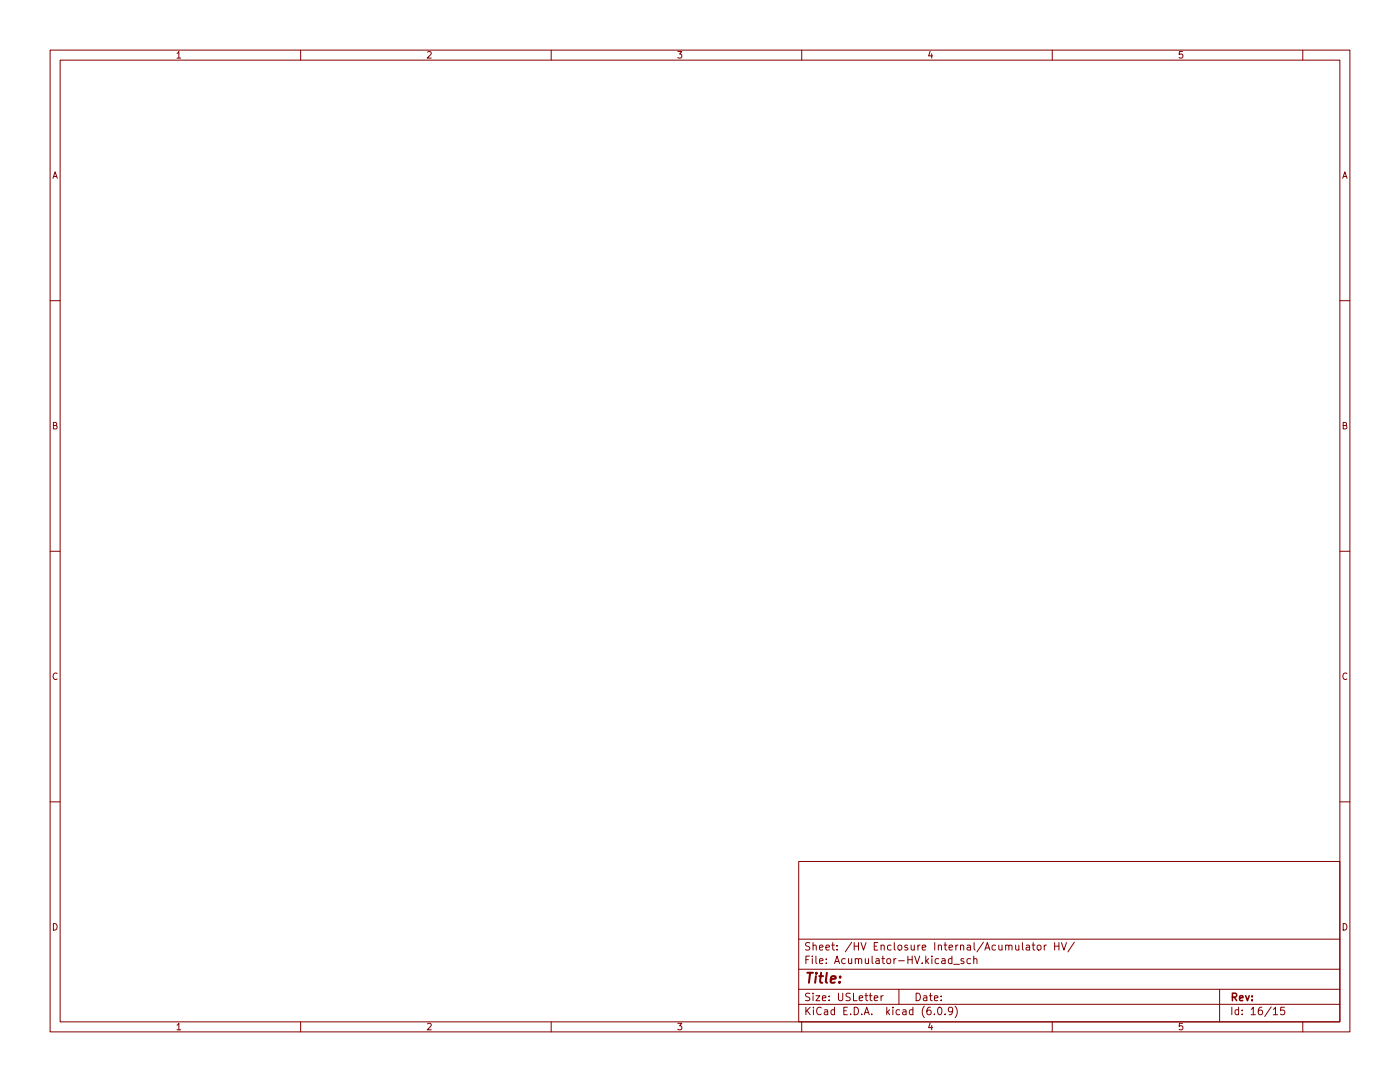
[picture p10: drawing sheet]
<svg xmlns="http://www.w3.org/2000/svg" width="279mm" height="216mm" viewBox="0 0 279 216" stroke-linecap="round" stroke-linejoin="round" font-family="sans-serif">
<g fill="none" stroke="#840000" stroke-width=".2">
<path d="M10 10h259.4v195.9h-259.4zM12 12h255.4v191.9h-255.4zM60 10v2M110 10v2M160 10v2M210 10v2M260 10v2M10 60h2M267.4 60h2M10 110h2M267.4 110h2M10 160h2"/>
<path d="M267.4 160h2M159.4 171.9h108v32h-108zM159.4 197.4h108M159.4 193.4h108M159.4 187.4h108M174.5 199.2l.7-.2-.1-.3h-.4l-.2 .2v.7h.6M175.8 198.7v1M176.3 198.7l-.5 .3M179.4 197.4v3M190 191.4l-.5-.1-.2 .3 .1 .6h.6M190 190.8v1.5M190.3 192.4h1.2"/>
<path d="M192.3 191.4l-.3-.1-.2 .2v.2l.5 .2v.3h-.5M193.7 191.4l-.4-.1-.3 .3 .1 .6h.6M194.3 191.4l.2-.1 .4 .1 .1 .9M194.3 190.8v1.5M204 188.1v1.3l.3 .2M204.8 188.7h.6l.1 .9M205.5 188.9l-.5 .1-.2 .2 .2 .4 .5-.1M206 188.6h.5M206.2 188.1v1.3l.3 .2M207 188.7l.3-.1 .4 .1 .1 .6-.2 .2-.3 .1-.3-.2zM208.4 188.6v1M208.8 188.6l-.4 .3"/>
<path d="M210.5 188.1v1.5M210.5 188.8h.8M211.3 188.1v1.5M211.8 188.1l.5 1.5 .5-1.5M214.4 188l-1.3 1.9M243.4 197.4v6.5M60 203.9v2M110 203.9v2M159.4 200.4h108M160 203.9v2M186.5 202.3v.2M187.3 201h.2a.8 .8 0 0 1 .5 .7 .8 .8 0 0 1-.5 .8 1 1 0 0 1-.2-1.5z"/>
<path d="M188.6 202.3v.2M190.1 201.6l-.3 .3h-.3l-.2-.3 .1-.6h.4l.2 .1a.99 .99 0 0 1-.3 1.4h-.3M190.6 200.8a1.72 1.72 0 0 1 0 2.2M210 203.9v2M254.1 201.4l.4-.4v1.5M254.1 202.5h.9M256.3 201h-.7l-.1 .7 .3-.2 .5 .1 .1 .2-.1 .5-.2 .2-.6-.2M260 203.9v2"/>
</g>
<text font-size="2.8" fill="#840000" x="160.4" y="196.2">Title:</text>
<g font-size="2.1" fill="#840000">
<text x="160.4" y="189.7">Sheet: /HV Enclosure Internal/Acumulator HV/</text>
<text x="160.4" y="192.4">File: Acumulator-HV.kicad_sch</text>
<text x="160.4" y="202.5">KiCad E.D.A. kicad (6.0.9)</text>
<text x="160.4" y="199.7">Size: USLetter</text>
<text x="182.4" y="199.7">Date:</text>
<text x="245.4" y="199.7">Rev:</text>
<text x="245.4" y="202.5">Id: 16/15</text>
</g>
<g font-size="1.8" fill="#840000">
<text x="35" y="11.6">1</text>
<text x="85" y="11.6">2</text>
<text x="135" y="11.6">3</text>
<text x="185" y="11.6">4</text>
<text x="235" y="11.6">5</text>
<text x="10.3" y="35.6">A</text>
<text x="267.7" y="35.6">A</text>
<text x="10.3" y="85.7">B</text>
<text x="267.7" y="85.7">B</text>
<text x="10.3" y="135.6">C</text>
<text x="267.7" y="135.6">C</text>
<text x="10.3" y="185.7">D</text>
<text x="267.7" y="185.7">D</text>
<text x="35" y="205.6">1</text>
<text x="85" y="205.6">2</text>
<text x="135" y="205.6">3</text>
<text x="185" y="205.6">4</text>
<text x="235" y="205.6">5</text>
</g>
</svg>
